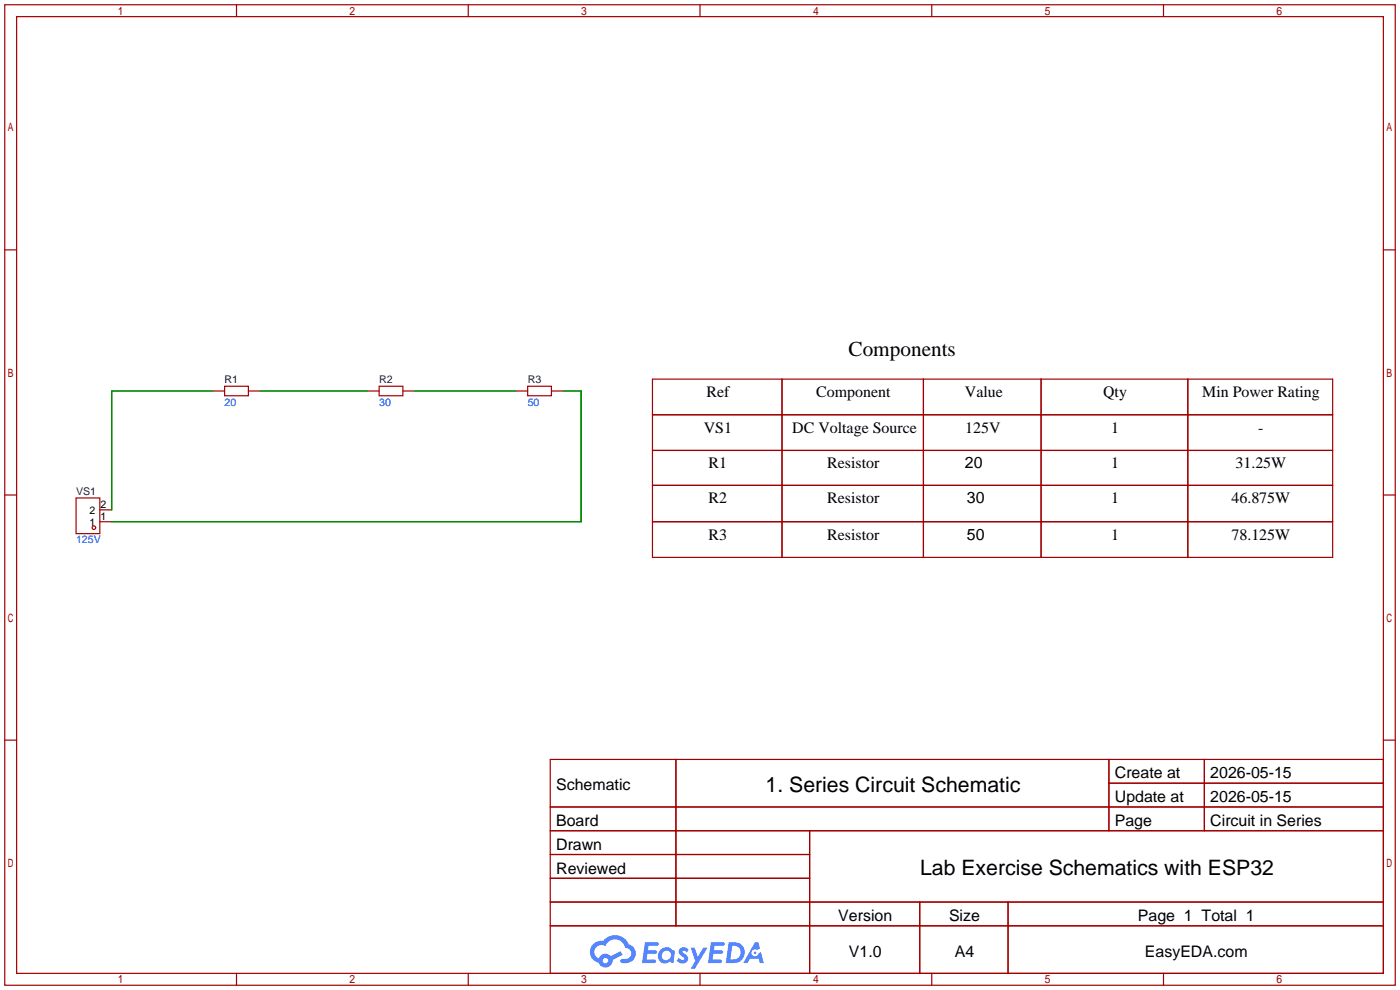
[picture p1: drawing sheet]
<svg xmlns="http://www.w3.org/2000/svg" width="299mm" height="212mm" viewBox="0 0 299 212" stroke-linecap="round" stroke-linejoin="round" font-family="sans-serif">
<g fill="none" stroke="#a10000" stroke-width=".25">
<path d="M1 1h297.2v209.6h-297.2zM3.6 3.6h292.1v204.4h-292.1zM50.5 1v2.6M100.1 1v2.6M149.6 1v2.6M199.1 1v2.6M248.7 1v2.6M1 53.4h2.6M295.7 53.4h2.5M1 105.8h2.6M295.7 105.8h2.5M1 158.2h2.6"/>
<path d="M295.7 158.2h2.5M117.6 162.3h178.1v45.7h-178.1zM117.6 172.5h178.1M117.6 177.5h178.1M144.5 162.3v35.6M173 177.5v30.5M237 162.3v15.2M237 167.4h58.7M257.4 162.3v15.2M117.6 182.6h55.4M117.6 192.8h178.1M117.6 187.7h55.4"/>
<path d="M117.6 197.9h178.1M196.6 192.8v15.2M215.4 192.8v15.2M50.5 208v2.6M100.1 208v2.6M149.6 208v2.6M199.1 208v2.6M248.7 208v2.6"/>
</g>
<g fill="#5487ff">
<path d="M145.3 202.7a1.3 1.3 0 0 1 1.9 .3l-.4 .6a.54 .54 0 0 0-.9-.2l.1 .2a1.34 1.34 0 0 1 .9 1.8 1.47 1.47 0 0 1-2.3-.1l.5-.6 .8 .5a.31 .31 0 0 0 .4-.3 .31 .31 0 0 0-.3-.4 1.12 1.12 0 0 1-.7-1.8z"/>
<path d="M147.6 202.5h.9l.6 2 1.2-2h.9l-2.7 4.6h-.9l1-1.7z"/>
<path d="M137.8 201.4h1.7a1.31 1.31 0 0 1 1.2 .2 .4 .4 0 0 1-.3 .5l-1.8 .1-.1 .9h1.6a.4 .4 0 0 1 .4 .4 .4 .4 0 0 1-.5 .4h-1.6l-.2 1.2h1.4a.46 .46 0 0 1 .5 0 .46 .46 0 0 1 .1 .5l-.4 .2h-2.6z"/>
<path d="M151.9 201.4h1.7a1.32 1.32 0 0 1 1.2 .2 .39 .39 0 0 1-.3 .5l-1.8 .1-.1 .9h1.6a.4 .4 0 0 1 .4 .4 .4 .4 0 0 1-.4 .4h-1.7l-.2 1.2h1.4a.46 .46 0 0 1 .5 0 .46 .46 0 0 1 .1 .5l-.4 .2h-2.6z"/>
<path d="M161.3 201.4h.8l.3 1.3-.6 .4a.75 .75 0 0 0-1.1 .3 .75 .75 0 0 0 .5 1 .75 .75 0 0 0 .9-.7l.5-.2 .6 2.3h-.8l-.3-.9h-1.8l-.5 .9h-1z"/>
<path d="M155.7 201.4l-.6 4.4h1.5a2.27 2.27 0 0 0 2.6-2.2 2.27 2.27 0 0 0-2.7-2.2zM156.5 202.1a1.5 1.5 0 0 1 1.8 1.6 1.5 1.5 0 0 1-1.9 1.4h-.3z"/>
<path d="M141.2 203a1.6 1.6 0 0 0-.3 2.3 1.6 1.6 0 0 0 2.3 .2l.7 .3 .3-2.4-.1-.3-.5-.1a1.58 1.58 0 0 0-2.4 0zM141.8 203.5a.98 .98 0 0 1 1.6 .4 .98 .98 0 0 1-1.1 1.3 .94 .94 0 0 1-.9-.7 .94 .94 0 0 1 .4-1z"/>
<path d="M126.8 201.8a2.37 2.37 0 0 0 1.1 4 1.54 1.54 0 0 0 1.8 1 1.54 1.54 0 0 0 1.2-1.6l2.2-1.1-.5-.8-2 1a1.57 1.57 0 0 0-2.7 .5 1.5 1.5 0 0 1-.7-2.1 1.5 1.5 0 0 1 2.2-.5 2.23 2.23 0 0 1 2.3-1.4 2.23 2.23 0 0 1 2 1.8 1.16 1.16 0 0 1 1.2 1.1 1.16 1.16 0 0 1-1.1 1.2h-.7a.47 .47 0 0 0-.5 .4 .47 .47 0 0 0 .4 .5 2.17 2.17 0 0 0 2.5-.9 2.17 2.17 0 0 0-.3-2.7l-.8-.4a3.2 3.2 0 0 0-5.5-.7l-1.1 .1zM128.8 205.3a.6 .6 0 0 1 1.2 0 .6 .6 0 0 1-1.2 0z"/>
<circle cx="161.4" cy="203.6" r=".28"/>
</g>
<g fill="none" stroke="#a10000" stroke-width=".25">
<path d="M45.5 83.6h2.5M48 82.5h5.1v2.1h-5.1zM53.1 83.6h2.5M78.5 83.6h2.5M81 82.5h5.1v2.1h-5.1zM86.1 83.6h2.5M110.2 83.6h2.6M112.8 82.5h5.1v2.1h-5.1zM117.9 83.6h2.5M139.4 81h145.4v38.1h-145.4zM139.4 88.6h145.4M139.4 96.3h145.4"/>
<path d="M167.1 81v38.1M197.4 81v38.1M222.5 81v38.1M253.9 81v38.1M16.3 106.4h5v7.6h-5zM21.3 111.5h2.6M21.3 109h2.6M139.4 111.5h145.4M139.4 103.7h145.4"/>
<circle cx="20.1" cy="112.8" r=".38"/>
</g>
<path d="M45.5 83.6h-21.6v25.4M55.6 83.6h22.9M88.6 83.6h21.6M120.4 83.6h3.8v27.9h-100.3" fill="none" stroke="#008700" stroke-width=".25"/>
<g font-size="4.5">
<text x="181.4" y="76.1">Components</text>
<text x="163.6" y="169.2">1. Series Circuit Schematic</text>
<text x="196.7" y="187">Lab Exercise Schematics with ESP32</text>
</g>
<g font-size="3.4">
<text x="151" y="84.9">Ref</text>
<text x="174.4" y="84.9">Component</text>
<text x="206.2" y="84.9">Value</text>
<text x="235.8" y="84.9">Qty</text>
<text x="256.9" y="84.9">Min Power Rating</text>
<text x="150.4" y="92.5">VS1</text>
<text x="169.3" y="92.5">DC Voltage Source</text>
<text x="206.3" y="92.5">125V</text>
<text x="237.5" y="92.5">1</text>
<text x="268.9" y="92.5">-</text>
<text x="151.4" y="100.1">R1</text>
<text x="176.8" y="100.1">Resistor</text>
<text x="206.2" y="100.1">20</text>
<text x="237.5" y="100.1">1</text>
<text x="264" y="100.1">31.25W</text>
<text x="151.4" y="107.6">R2</text>
<text x="176.8" y="107.6">Resistor</text>
<text x="206.7" y="107.6">30</text>
<text x="237.5" y="107.6">1</text>
<text x="263.2" y="107.6">46.875W</text>
<text x="151.4" y="115.4">R3</text>
<text x="176.8" y="115.4">Resistor</text>
<text x="206.7" y="115.4">50</text>
<text x="237.5" y="115.4">1</text>
<text x="263.2" y="115.4">78.125W</text>
<text x="238.3" y="166.4">Create at</text>
<text x="258.7" y="166.4">2026-05-15</text>
<text x="118.9" y="168.9">Schematic</text>
<text x="238.3" y="171.4">Update at</text>
<text x="258.7" y="171.4">2026-05-15</text>
<text x="118.9" y="176.5">Board</text>
<text x="238.3" y="176.5">Page</text>
<text x="258.7" y="176.5">Circuit in Series</text>
<text x="118.9" y="181.6">Drawn</text>
<text x="118.9" y="186.7">Reviewed</text>
<text x="179.2" y="196.8">Version</text>
<text x="202.8" y="196.8">Size</text>
<text x="243.2" y="196.8">Page 1 Total 1</text>
<text x="181.4" y="204.5">V1.0</text>
<text x="204.1" y="204.5">A4</text>
<text x="244.7" y="204.5">EasyEDA.com</text>
</g>
<g font-size="2.3" fill="#000080">
<text x="48" y="81.8">R1</text>
<text x="81" y="81.8">R2</text>
<text x="112.8" y="81.8">R3</text>
<text x="16.3" y="105.9">VS1</text>
</g>
<g font-size="2.3" fill="#00f">
<text x="48" y="86.8">20</text>
<text x="81" y="86.8">30</text>
<text x="112.8" y="86.8">50</text>
<text x="16.3" y="116">125V</text>
</g>
<g font-size="2.3">
<text x="19.1" y="112.5">1</text>
<text x="19.1" y="109.9">2</text>
<text x="21.5" y="111.2">1</text>
<text x="21.5" y="108.7">2</text>
</g>
</svg>
